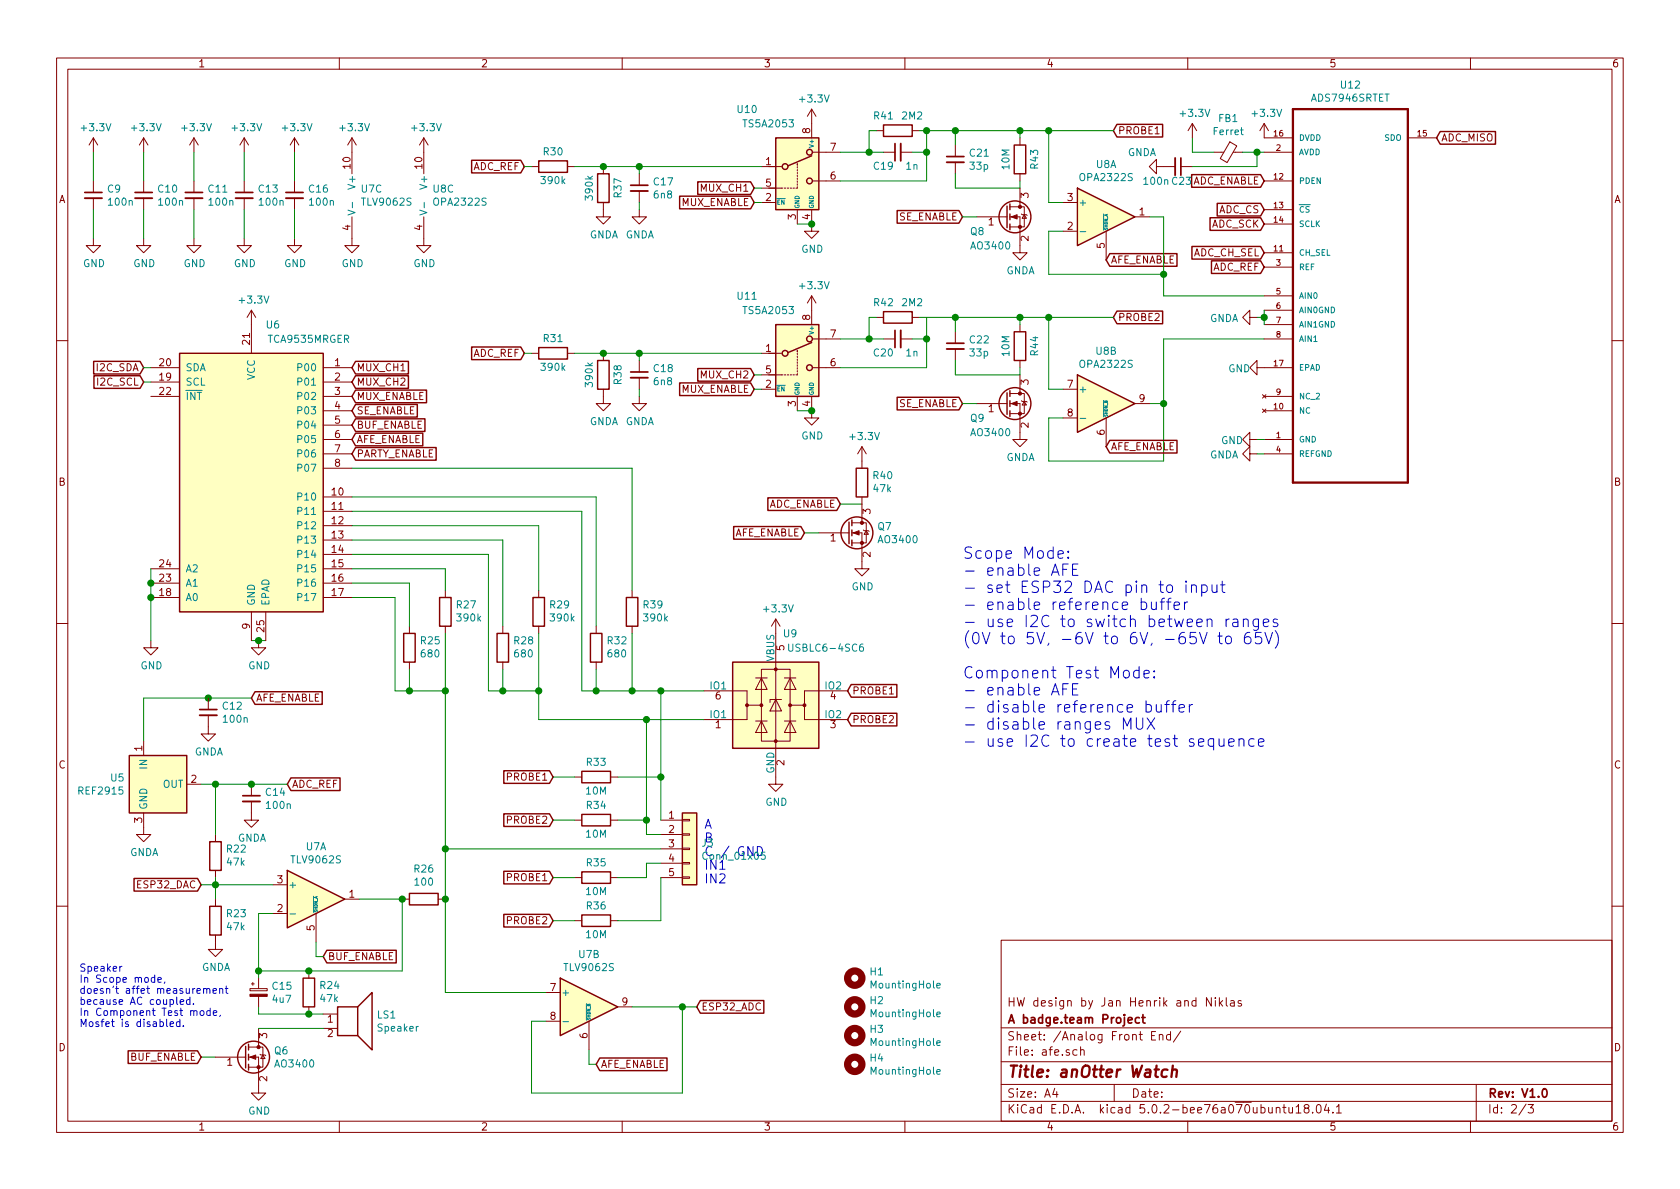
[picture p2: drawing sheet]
EESchema Schematic File Version 4
LIBS:anotterwatch-cache
EELAYER 26 0
EELAYER END
$Descr A4 11693 8268
encoding utf-8
Sheet 2 3
Title "anOtter Watch"
Date ""
Rev "V1.0"
Comp "A badge.team Project"
Comment1 "HW design by Jan Henrik and Niklas"
Comment2 ""
Comment3 ""
Comment4 ""
$EndDescr
$Comp
L ADS7946SRTET:ADS7946SRTET U12
U 1 1
P 9400 1950
F 0 "U12" H 9400 3320 50  0000 C CNN
F 1 "ADS7946SRTET" H 9400 3229 50  0000 C CNN
F 2 "Package_DFN_QFN:QFN-16-1EP_3x3mm_P0.5mm_EP1.8x1.8mm" H 9400 1950 50  0001 L BNN
F 3 "http://www.ti.com/lit/ds/symlink/ads7946.pdf" H 9400 1950 50  0001 L BNN
F 4 "WFQFN-16 Texas Instruments" H 9400 1950 50  0001 L BNN "Field4"
F 5 "Unavailable" H 9400 1950 50  0001 L BNN "Field5"
F 6 "14-Bit, 2MSPS, Dual-Channel, Unipolar, Pseudo-Differential, u-Power SAR ADC 16-WQFN -40 to 125" H 9400 1950 50  0001 L BNN "Field6"
F 7 "None" H 9400 1950 50  0001 L BNN "Field7"
F 8 "Texas Instruments" H 9400 1950 50  0001 L BNN "Field8"
	1    9400 1950
	1    0    0    -1  
$EndComp
$Comp
L Reference_Voltage:MAX6101 U5
U 1 1
P 1100 5450
F 0 "U5" H 870 5496 50  0000 R CNN
F 1 "REF2915" H 870 5405 50  0000 R CNN
F 2 "Package_TO_SOT_SMD:SOT-23" H 1200 5150 50  0001 C CIN
F 3 "http://datasheets.maximintegrated.com/en/ds/MAX6100-MAX6107.pdf" H 1200 5100 50  0001 C CIN
	1    1100 5450
	1    0    0    -1  
$EndComp
$Comp
L Device:R R26
U 1 1
P 2950 6250
F 0 "R26" V 3157 6250 50  0000 C CNN
F 1 "100" V 3066 6250 50  0000 C CNN
F 2 "Resistor_SMD:R_0603_1608Metric" V 2880 6250 50  0001 C CNN
F 3 "~" H 2950 6250 50  0001 C CNN
	1    2950 6250
	0    1    -1   0   
$EndComp
Text GLabel 4850 7000 2    50   Input ~ 0
ESP32_ADC
$Comp
L Device:R R23
U 1 1
P 1500 6400
F 0 "R23" H 1430 6354 50  0000 R CNN
F 1 "47k" H 1430 6445 50  0000 R CNN
F 2 "Resistor_SMD:R_0603_1608Metric" V 1430 6400 50  0001 C CNN
F 3 "~" H 1500 6400 50  0001 C CNN
	1    1500 6400
	-1   0    0    1   
$EndComp
$Comp
L Device:R R22
U 1 1
P 1500 5950
F 0 "R22" H 1430 5904 50  0000 R CNN
F 1 "47k" H 1430 5995 50  0000 R CNN
F 2 "Resistor_SMD:R_0603_1608Metric" V 1430 5950 50  0001 C CNN
F 3 "~" H 1500 5950 50  0001 C CNN
	1    1500 5950
	-1   0    0    1   
$EndComp
Wire Wire Line
	1500 6100 1500 6150
Wire Wire Line
	1900 6150 1500 6150
Connection ~ 1500 6150
Wire Wire Line
	1500 6150 1500 6250
$Comp
L power:GND #PWR065
U 1 1
P 1800 4450
F 0 "#PWR065" H 1800 4200 50  0001 C CNN
F 1 "GND" H 1805 4277 50  0000 C CNN
F 2 "" H 1800 4450 50  0001 C CNN
F 3 "" H 1800 4450 50  0001 C CNN
	1    1800 4450
	1    0    0    -1  
$EndComp
Wire Wire Line
	1750 4450 1800 4450
Connection ~ 1800 4450
Wire Wire Line
	1800 4450 1850 4450
$Comp
L power:+3.3V #PWR063
U 1 1
P 1750 2250
F 0 "#PWR063" H 1750 2100 50  0001 C CNN
F 1 "+3.3V" H 1765 2423 50  0000 C CNN
F 2 "" H 1750 2250 50  0001 C CNN
F 3 "" H 1750 2250 50  0001 C CNN
	1    1750 2250
	1    0    0    -1  
$EndComp
Wire Wire Line
	2500 6250 2800 6250
Wire Wire Line
	1900 6350 1800 6350
Wire Wire Line
	1500 5450 1500 5800
$Comp
L Device:R R25
U 1 1
P 2850 4500
F 0 "R25" H 2780 4454 50  0000 R CNN
F 1 "680" H 2780 4545 50  0000 R CNN
F 2 "Resistor_SMD:R_0603_1608Metric" V 2780 4500 50  0001 C CNN
F 3 "~" H 2850 4500 50  0001 C CNN
	1    2850 4500
	-1   0    0    1   
$EndComp
$Comp
L Device:R R27
U 1 1
P 3100 4250
F 0 "R27" H 3030 4204 50  0000 R CNN
F 1 "390k" H 3030 4295 50  0000 R CNN
F 2 "Resistor_SMD:R_0603_1608Metric" V 3030 4250 50  0001 C CNN
F 3 "~" H 3100 4250 50  0001 C CNN
	1    3100 4250
	-1   0    0    1   
$EndComp
Wire Wire Line
	2450 4150 2750 4150
Wire Wire Line
	2850 4050 2450 4050
Wire Wire Line
	2450 3950 3100 3950
$Comp
L Device:R R28
U 1 1
P 3500 4500
F 0 "R28" H 3430 4454 50  0000 R CNN
F 1 "680" H 3430 4545 50  0000 R CNN
F 2 "Resistor_SMD:R_0603_1608Metric" V 3430 4500 50  0001 C CNN
F 3 "~" H 3500 4500 50  0001 C CNN
	1    3500 4500
	-1   0    0    1   
$EndComp
$Comp
L Device:R R29
U 1 1
P 3750 4250
F 0 "R29" H 3680 4204 50  0000 R CNN
F 1 "390k" H 3680 4295 50  0000 R CNN
F 2 "Resistor_SMD:R_0603_1608Metric" V 3680 4250 50  0001 C CNN
F 3 "~" H 3750 4250 50  0001 C CNN
	1    3750 4250
	-1   0    0    1   
$EndComp
$Comp
L Device:R R32
U 1 1
P 4150 4500
F 0 "R32" H 4080 4454 50  0000 R CNN
F 1 "680" H 4080 4545 50  0000 R CNN
F 2 "Resistor_SMD:R_0603_1608Metric" V 4080 4500 50  0001 C CNN
F 3 "~" H 4150 4500 50  0001 C CNN
	1    4150 4500
	-1   0    0    1   
$EndComp
$Comp
L Device:R R39
U 1 1
P 4400 4250
F 0 "R39" H 4330 4204 50  0000 R CNN
F 1 "390k" H 4330 4295 50  0000 R CNN
F 2 "Resistor_SMD:R_0603_1608Metric" V 4330 4250 50  0001 C CNN
F 3 "~" H 4400 4250 50  0001 C CNN
	1    4400 4250
	-1   0    0    1   
$EndComp
Wire Wire Line
	4050 3550 2450 3550
Wire Wire Line
	3800 7100 3700 7100
Wire Wire Line
	3700 7100 3700 7600
Wire Wire Line
	3700 7600 4750 7600
Wire Wire Line
	4750 7600 4750 7000
Wire Wire Line
	4750 7000 4400 7000
Wire Wire Line
	4850 7000 4750 7000
Connection ~ 4750 7000
Text GLabel 2000 5450 2    50   Input ~ 0
ADC_REF
Wire Wire Line
	2850 4050 2850 4350
Wire Wire Line
	3100 4100 3100 3950
Wire Wire Line
	2450 3650 3750 3650
Wire Wire Line
	2450 3750 3500 3750
Wire Wire Line
	3400 3850 2450 3850
Wire Wire Line
	3500 3750 3500 4350
Wire Wire Line
	3750 3650 3750 4100
Wire Wire Line
	4150 3450 4150 4350
$Comp
L Interface_Expansion:TCA9535MRGER U6
U 1 1
P 1750 3350
F 0 "U6" H 1900 4450 50  0000 C CNN
F 1 "TCA9535MRGER" H 2150 4350 50  0000 C CNN
F 2 "Package_DFN_QFN:QFN-24-1EP_4x4mm_P0.5mm_EP2.6x2.6mm" H 2950 2350 50  0001 C CNN
F 3 "http://www.ti.com/lit/ds/symlink/tca9535.pdf" H 1250 4250 50  0001 C CNN
	1    1750 3350
	1    0    0    -1  
$EndComp
$Comp
L power:GND #PWR056
U 1 1
P 1050 4450
F 0 "#PWR056" H 1050 4200 50  0001 C CNN
F 1 "GND" H 1055 4277 50  0000 C CNN
F 2 "" H 1050 4450 50  0001 C CNN
F 3 "" H 1050 4450 50  0001 C CNN
	1    1050 4450
	1    0    0    -1  
$EndComp
Wire Wire Line
	1050 4450 1050 4150
Connection ~ 1050 4050
Wire Wire Line
	1050 4050 1050 3950
Connection ~ 1050 4150
Wire Wire Line
	1050 4150 1050 4050
Wire Wire Line
	4400 4400 4400 4800
Wire Wire Line
	3750 4400 3750 4800
Wire Wire Line
	3100 4400 3100 4800
Wire Wire Line
	4150 4650 4150 4800
Wire Wire Line
	4150 4800 4400 4800
Wire Wire Line
	3500 4650 3500 4800
Wire Wire Line
	3500 4800 3750 4800
Wire Wire Line
	2850 4650 2850 4800
Wire Wire Line
	2850 4800 3100 4800
Connection ~ 3100 4800
Wire Wire Line
	2750 4150 2750 4800
Wire Wire Line
	2750 4800 2850 4800
Connection ~ 2850 4800
Wire Wire Line
	3400 3850 3400 4800
Wire Wire Line
	3400 4800 3500 4800
Connection ~ 3500 4800
Wire Wire Line
	4050 3550 4050 4800
Wire Wire Line
	4050 4800 4150 4800
Connection ~ 4150 4800
Text Notes 4900 6150 0    63   ~ 0
A\nB\nC / GND\nIN1\nIN2\n
Text GLabel 3850 6100 0    50   Input ~ 0
PROBE1
Text GLabel 3850 6400 0    50   Input ~ 0
PROBE2
Text GLabel 7750 900  2    50   Input ~ 0
PROBE1
Text GLabel 1000 2550 0    50   Input ~ 0
I2C_SDA
Text GLabel 1000 2650 0    50   Input ~ 0
I2C_SCL
Wire Wire Line
	1000 2650 1050 2650
Wire Wire Line
	1050 2550 1000 2550
$Comp
L power:GND #PWR080
U 1 1
P 5650 1550
F 0 "#PWR080" H 5650 1300 50  0001 C CNN
F 1 "GND" H 5655 1377 50  0000 C CNN
F 2 "" H 5650 1550 50  0001 C CNN
F 3 "" H 5650 1550 50  0001 C CNN
	1    5650 1550
	1    0    0    -1  
$EndComp
$Comp
L Device:R R41
U 1 1
P 6250 900
F 0 "R41" V 6350 800 50  0000 C CNN
F 1 "2M2" V 6350 1000 50  0000 C CNN
F 2 "Resistor_SMD:R_0603_1608Metric" V 6180 900 50  0001 C CNN
F 3 "~" H 6250 900 50  0001 C CNN
	1    6250 900 
	0    1    -1   0   
$EndComp
$Comp
L Device:C_Small C21
U 1 1
P 6650 1100
F 0 "C21" H 6742 1146 50  0000 L CNN
F 1 "33p" H 6742 1055 50  0000 L CNN
F 2 "Capacitor_SMD:C_0603_1608Metric" H 6650 1100 50  0001 C CNN
F 3 "~" H 6650 1100 50  0001 C CNN
	1    6650 1100
	1    0    0    -1  
$EndComp
$Comp
L Device:R R43
U 1 1
P 7100 1100
F 0 "R43" V 7200 1100 50  0000 C CNN
F 1 "10M" V 7000 1100 50  0000 C CNN
F 2 "Resistor_SMD:R_0603_1608Metric" V 7030 1100 50  0001 C CNN
F 3 "~" H 7100 1100 50  0001 C CNN
	1    7100 1100
	1    0    0    1   
$EndComp
Text GLabel 7750 2200 2    50   Input ~ 0
PROBE2
Wire Wire Line
	7400 1600 7300 1600
Wire Wire Line
	7300 1600 7300 1900
Wire Wire Line
	7300 1900 8100 1900
Wire Wire Line
	8100 1500 8000 1500
Wire Wire Line
	7300 900  7300 1400
Wire Wire Line
	7400 1400 7300 1400
Wire Wire Line
	7400 2900 7300 2900
Wire Wire Line
	7300 2900 7300 3200
Wire Wire Line
	8100 3200 8100 2800
Wire Wire Line
	8100 2800 8000 2800
Wire Wire Line
	7400 2700 7300 2700
Connection ~ 7300 900 
Wire Wire Line
	1500 5450 1400 5450
Connection ~ 1500 5450
Wire Wire Line
	8800 2200 8750 2200
Connection ~ 8100 2800
Text GLabel 8800 1850 0    50   Input ~ 0
ADC_REF
Text GLabel 2450 2950 2    50   Input ~ 0
BUF_ENABLE
Text GLabel 2250 6650 2    50   Input ~ 0
BUF_ENABLE
Wire Wire Line
	2200 6550 2200 6650
Wire Wire Line
	2200 6650 2250 6650
$Comp
L Device:C_Small C14
U 1 1
P 1750 5550
F 0 "C14" H 1842 5596 50  0000 L CNN
F 1 "100n" H 1842 5505 50  0000 L CNN
F 2 "Capacitor_SMD:C_0603_1608Metric" H 1750 5550 50  0001 C CNN
F 3 "~" H 1750 5550 50  0001 C CNN
	1    1750 5550
	1    0    0    -1  
$EndComp
Wire Wire Line
	1500 5450 1750 5450
Wire Wire Line
	2000 5450 1750 5450
Connection ~ 1750 5450
Text Notes 6700 5200 0    79   ~ 0
Scope Mode:\n- enable AFE\n- set ESP32 DAC pin to input\n- enable reference buffer\n- use I2C to switch between ranges\n(0V to 5V, -6V to 6V, -65V to 65V)\n\nComponent Test Mode:\n- enable AFE\n- disable reference buffer\n- disable ranges MUX\n- use I2C to create test sequence
$Comp
L power:GNDA #PWR089
U 1 1
P 8750 2200
F 0 "#PWR089" H 8750 1950 50  0001 C CNN
F 1 "GNDA" V 8755 2073 50  0000 R CNN
F 2 "" H 8750 2200 50  0001 C CNN
F 3 "" H 8750 2200 50  0001 C CNN
	1    8750 2200
	0    1    1    0   
$EndComp
Wire Wire Line
	8800 2150 8800 2200
Connection ~ 8800 2200
Wire Wire Line
	8800 2200 8800 2250
$Comp
L power:GNDA #PWR055
U 1 1
P 1000 5750
F 0 "#PWR055" H 1000 5500 50  0001 C CNN
F 1 "GNDA" H 1005 5577 50  0000 C CNN
F 2 "" H 1000 5750 50  0001 C CNN
F 3 "" H 1000 5750 50  0001 C CNN
	1    1000 5750
	1    0    0    -1  
$EndComp
$Comp
L power:GNDA #PWR064
U 1 1
P 1750 5650
F 0 "#PWR064" H 1750 5400 50  0001 C CNN
F 1 "GNDA" H 1755 5477 50  0000 C CNN
F 2 "" H 1750 5650 50  0001 C CNN
F 3 "" H 1750 5650 50  0001 C CNN
	1    1750 5650
	1    0    0    -1  
$EndComp
$Comp
L power:GNDA #PWR060
U 1 1
P 1500 6550
F 0 "#PWR060" H 1500 6300 50  0001 C CNN
F 1 "GNDA" H 1505 6377 50  0000 C CNN
F 2 "" H 1500 6550 50  0001 C CNN
F 3 "" H 1500 6550 50  0001 C CNN
	1    1500 6550
	1    0    0    -1  
$EndComp
Wire Wire Line
	7300 3200 8100 3200
Wire Wire Line
	8800 2050 8100 2050
Wire Wire Line
	8100 2050 8100 1900
Connection ~ 8100 1900
Wire Wire Line
	8800 2350 8100 2350
Wire Wire Line
	8100 2350 8100 2800
$Comp
L TS5A2053:TS5A2053 U10
U 1 1
P 5550 1200
F 0 "U10" H 5200 1650 50  0000 C CNN
F 1 "TS5A2053" H 5350 1550 50  0000 C CNN
F 2 "Package_SO:VSSOP-8_2.4x2.1mm_P0.5mm" H 5500 1050 50  0001 C CNN
F 3 " http://www.ti.com/lit/ds/symlink/ts5a3166.pdf" H 5550 1300 50  0001 C CNN
	1    5550 1200
	1    0    0    -1  
$EndComp
$Comp
L Device:C_Small C19
U 1 1
P 6250 1050
F 0 "C19" V 6150 1150 50  0000 C CNN
F 1 "1n" V 6150 950 50  0000 C CNN
F 2 "Capacitor_SMD:C_0603_1608Metric" H 6250 1050 50  0001 C CNN
F 3 "~" H 6250 1050 50  0001 C CNN
	1    6250 1050
	0    -1   -1   0   
$EndComp
Wire Wire Line
	6400 900  6450 900 
Wire Wire Line
	6350 1050 6450 1050
Wire Wire Line
	6450 1050 6450 900 
Wire Wire Line
	6150 1050 6050 1050
Wire Wire Line
	6050 1050 6050 900 
Wire Wire Line
	6050 900  6100 900 
Wire Wire Line
	5650 1550 5550 1550
Connection ~ 5650 1550
Connection ~ 6450 900 
$Comp
L power:GND #PWR082
U 1 1
P 5650 2850
F 0 "#PWR082" H 5650 2600 50  0001 C CNN
F 1 "GND" H 5655 2677 50  0000 C CNN
F 2 "" H 5650 2850 50  0001 C CNN
F 3 "" H 5650 2850 50  0001 C CNN
	1    5650 2850
	1    0    0    -1  
$EndComp
$Comp
L Device:R R42
U 1 1
P 6250 2200
F 0 "R42" V 6350 2100 50  0000 C CNN
F 1 "2M2" V 6350 2300 50  0000 C CNN
F 2 "Resistor_SMD:R_0603_1608Metric" V 6180 2200 50  0001 C CNN
F 3 "~" H 6250 2200 50  0001 C CNN
	1    6250 2200
	0    1    -1   0   
$EndComp
$Comp
L TS5A2053:TS5A2053 U11
U 1 1
P 5550 2500
F 0 "U11" H 5200 2950 50  0000 C CNN
F 1 "TS5A2053" H 5350 2850 50  0000 C CNN
F 2 "Package_SO:VSSOP-8_2.4x2.1mm_P0.5mm" H 5500 2350 50  0001 C CNN
F 3 " http://www.ti.com/lit/ds/symlink/ts5a3166.pdf" H 5550 2600 50  0001 C CNN
	1    5550 2500
	1    0    0    -1  
$EndComp
$Comp
L Device:C_Small C20
U 1 1
P 6250 2350
F 0 "C20" V 6150 2450 50  0000 C CNN
F 1 "1n" V 6150 2250 50  0000 C CNN
F 2 "Capacitor_SMD:C_0603_1608Metric" H 6250 2350 50  0001 C CNN
F 3 "~" H 6250 2350 50  0001 C CNN
	1    6250 2350
	0    -1   -1   0   
$EndComp
Wire Wire Line
	6400 2200 6450 2200
Wire Wire Line
	6350 2350 6450 2350
Wire Wire Line
	6450 2350 6450 2200
Wire Wire Line
	6150 2350 6050 2350
Wire Wire Line
	6050 2350 6050 2200
Wire Wire Line
	6050 2200 6100 2200
Wire Wire Line
	5650 2850 5550 2850
Connection ~ 5650 2850
Wire Wire Line
	4400 3250 4400 4100
Wire Wire Line
	2450 3250 4400 3250
Text GLabel 2450 2750 2    50   Input ~ 0
MUX_ENABLE
Text GLabel 5250 2700 0    50   Input ~ 0
MUX_ENABLE
Text GLabel 5250 1400 0    50   Input ~ 0
MUX_ENABLE
$Comp
L power:GNDA #PWR091
U 1 1
P 8750 3150
F 0 "#PWR091" H 8750 2900 50  0001 C CNN
F 1 "GNDA" V 8755 3023 50  0000 R CNN
F 2 "" H 8750 3150 50  0001 C CNN
F 3 "" H 8750 3150 50  0001 C CNN
	1    8750 3150
	0    1    1    0   
$EndComp
Wire Wire Line
	8750 3150 8800 3150
$Comp
L power:GND #PWR090
U 1 1
P 8750 3050
F 0 "#PWR090" H 8750 2800 50  0001 C CNN
F 1 "GND" V 8755 2877 50  0000 C CNN
F 2 "" H 8750 3050 50  0001 C CNN
F 3 "" H 8750 3050 50  0001 C CNN
	1    8750 3050
	0    1    1    0   
$EndComp
Wire Wire Line
	8800 3050 8750 3050
Wire Wire Line
	5300 2700 5250 2700
Wire Wire Line
	5250 1400 5300 1400
Text GLabel 2450 2550 2    50   Input ~ 0
MUX_CH1
Text GLabel 2450 2650 2    50   Input ~ 0
MUX_CH2
Text GLabel 5250 1300 0    50   Input ~ 0
MUX_CH1
Text GLabel 5250 2600 0    50   Input ~ 0
MUX_CH2
Wire Wire Line
	5250 2600 5300 2600
Wire Wire Line
	5300 1300 5250 1300
$Comp
L Device:R R37
U 1 1
P 4200 1300
F 0 "R37" V 4300 1300 50  0000 C CNN
F 1 "390k" V 4100 1300 50  0000 C CNN
F 2 "Resistor_SMD:R_0603_1608Metric" V 4130 1300 50  0001 C CNN
F 3 "~" H 4200 1300 50  0001 C CNN
	1    4200 1300
	1    0    0    1   
$EndComp
$Comp
L power:GNDA #PWR073
U 1 1
P 4200 1450
F 0 "#PWR073" H 4200 1200 50  0001 C CNN
F 1 "GNDA" H 4205 1277 50  0000 C CNN
F 2 "" H 4200 1450 50  0001 C CNN
F 3 "" H 4200 1450 50  0001 C CNN
	1    4200 1450
	1    0    0    -1  
$EndComp
$Comp
L Device:C_Small C17
U 1 1
P 4450 1300
F 0 "C17" H 4542 1346 50  0000 L CNN
F 1 "6n8" H 4542 1255 50  0000 L CNN
F 2 "Capacitor_SMD:C_0603_1608Metric" H 4450 1300 50  0001 C CNN
F 3 "~" H 4450 1300 50  0001 C CNN
	1    4450 1300
	1    0    0    -1  
$EndComp
$Comp
L power:GNDA #PWR075
U 1 1
P 4450 1450
F 0 "#PWR075" H 4450 1200 50  0001 C CNN
F 1 "GNDA" H 4455 1277 50  0000 C CNN
F 2 "" H 4450 1450 50  0001 C CNN
F 3 "" H 4450 1450 50  0001 C CNN
	1    4450 1450
	1    0    0    -1  
$EndComp
Wire Wire Line
	4450 1450 4450 1400
Wire Wire Line
	4200 1150 4450 1150
Wire Wire Line
	4450 1200 4450 1150
Connection ~ 4450 1150
Wire Wire Line
	4450 1150 5300 1150
$Comp
L Device:R R30
U 1 1
P 3850 1150
F 0 "R30" V 3950 1150 50  0000 C CNN
F 1 "390k" V 3750 1150 50  0000 C CNN
F 2 "Resistor_SMD:R_0603_1608Metric" V 3780 1150 50  0001 C CNN
F 3 "~" H 3850 1150 50  0001 C CNN
	1    3850 1150
	0    1    -1   0   
$EndComp
Wire Wire Line
	4000 1150 4200 1150
Connection ~ 4200 1150
Text GLabel 3650 1150 0    50   Input ~ 0
ADC_REF
Wire Wire Line
	3700 1150 3650 1150
Wire Wire Line
	2450 3450 4150 3450
$Comp
L Device:R R38
U 1 1
P 4200 2600
F 0 "R38" V 4300 2600 50  0000 C CNN
F 1 "390k" V 4100 2600 50  0000 C CNN
F 2 "Resistor_SMD:R_0603_1608Metric" V 4130 2600 50  0001 C CNN
F 3 "~" H 4200 2600 50  0001 C CNN
	1    4200 2600
	1    0    0    1   
$EndComp
$Comp
L power:GNDA #PWR074
U 1 1
P 4200 2750
F 0 "#PWR074" H 4200 2500 50  0001 C CNN
F 1 "GNDA" H 4205 2577 50  0000 C CNN
F 2 "" H 4200 2750 50  0001 C CNN
F 3 "" H 4200 2750 50  0001 C CNN
	1    4200 2750
	1    0    0    -1  
$EndComp
$Comp
L Device:C_Small C18
U 1 1
P 4450 2600
F 0 "C18" H 4542 2646 50  0000 L CNN
F 1 "6n8" H 4542 2555 50  0000 L CNN
F 2 "Capacitor_SMD:C_0603_1608Metric" H 4450 2600 50  0001 C CNN
F 3 "~" H 4450 2600 50  0001 C CNN
	1    4450 2600
	1    0    0    -1  
$EndComp
$Comp
L power:GNDA #PWR076
U 1 1
P 4450 2750
F 0 "#PWR076" H 4450 2500 50  0001 C CNN
F 1 "GNDA" H 4455 2577 50  0000 C CNN
F 2 "" H 4450 2750 50  0001 C CNN
F 3 "" H 4450 2750 50  0001 C CNN
	1    4450 2750
	1    0    0    -1  
$EndComp
Wire Wire Line
	4450 2750 4450 2700
Wire Wire Line
	4200 2450 4450 2450
Wire Wire Line
	4450 2500 4450 2450
Connection ~ 4450 2450
Wire Wire Line
	4450 2450 5300 2450
$Comp
L Device:R R31
U 1 1
P 3850 2450
F 0 "R31" V 3950 2450 50  0000 C CNN
F 1 "390k" V 3750 2450 50  0000 C CNN
F 2 "Resistor_SMD:R_0603_1608Metric" V 3780 2450 50  0001 C CNN
F 3 "~" H 3850 2450 50  0001 C CNN
	1    3850 2450
	0    1    -1   0   
$EndComp
Wire Wire Line
	4000 2450 4200 2450
Connection ~ 4200 2450
Text GLabel 3650 2450 0    50   Input ~ 0
ADC_REF
Wire Wire Line
	3700 2450 3650 2450
Wire Wire Line
	5850 1050 6050 1050
Connection ~ 6050 1050
Wire Wire Line
	5850 1250 6450 1250
Wire Wire Line
	6450 1250 6450 1050
Connection ~ 6450 1050
Wire Wire Line
	5850 2350 6050 2350
Connection ~ 6050 2350
Wire Wire Line
	5850 2550 6450 2550
Wire Wire Line
	6450 2550 6450 2350
Connection ~ 6450 2350
Wire Wire Line
	6450 900  6650 900 
Wire Wire Line
	6650 1000 6650 900 
Connection ~ 6650 900 
Wire Wire Line
	6650 900  7100 900 
Wire Wire Line
	7100 950  7100 900 
Connection ~ 7100 900 
Wire Wire Line
	7100 900  7300 900 
Wire Wire Line
	7100 1300 7100 1250
$Comp
L power:GNDA #PWR085
U 1 1
P 7100 1700
F 0 "#PWR085" H 7100 1450 50  0001 C CNN
F 1 "GNDA" H 7105 1527 50  0000 C CNN
F 2 "" H 7100 1700 50  0001 C CNN
F 3 "" H 7100 1700 50  0001 C CNN
	1    7100 1700
	1    0    0    -1  
$EndComp
Text GLabel 6700 1500 0    50   Input ~ 0
SE_ENABLE
Wire Wire Line
	6700 1500 6800 1500
$Comp
L Device:C_Small C22
U 1 1
P 6650 2400
F 0 "C22" H 6742 2446 50  0000 L CNN
F 1 "33p" H 6742 2355 50  0000 L CNN
F 2 "Capacitor_SMD:C_0603_1608Metric" H 6650 2400 50  0001 C CNN
F 3 "~" H 6650 2400 50  0001 C CNN
	1    6650 2400
	1    0    0    -1  
$EndComp
$Comp
L Device:R R44
U 1 1
P 7100 2400
F 0 "R44" V 7200 2400 50  0000 C CNN
F 1 "10M" V 7000 2400 50  0000 C CNN
F 2 "Resistor_SMD:R_0603_1608Metric" V 7030 2400 50  0001 C CNN
F 3 "~" H 7100 2400 50  0001 C CNN
	1    7100 2400
	1    0    0    1   
$EndComp
Wire Wire Line
	6450 2200 6650 2200
Wire Wire Line
	6650 2300 6650 2200
Connection ~ 6650 2200
Wire Wire Line
	6650 2200 7100 2200
Wire Wire Line
	7100 2250 7100 2200
Connection ~ 7100 2200
Wire Wire Line
	7100 2200 7300 2200
Wire Wire Line
	7100 2600 7100 2550
$Comp
L power:GNDA #PWR086
U 1 1
P 7100 3000
F 0 "#PWR086" H 7100 2750 50  0001 C CNN
F 1 "GNDA" H 7105 2827 50  0000 C CNN
F 2 "" H 7100 3000 50  0001 C CNN
F 3 "" H 7100 3000 50  0001 C CNN
	1    7100 3000
	1    0    0    -1  
$EndComp
Text GLabel 6700 2800 0    50   Input ~ 0
SE_ENABLE
Wire Wire Line
	6700 2800 6800 2800
Text GLabel 2450 2850 2    50   Input ~ 0
SE_ENABLE
Wire Wire Line
	7300 2200 7300 2700
Connection ~ 7300 2200
$Comp
L power:+3.3V #PWR079
U 1 1
P 5650 850
F 0 "#PWR079" H 5650 700 50  0001 C CNN
F 1 "+3.3V" H 5665 1023 50  0000 C CNN
F 2 "" H 5650 850 50  0001 C CNN
F 3 "" H 5650 850 50  0001 C CNN
	1    5650 850 
	1    0    0    -1  
$EndComp
$Comp
L power:+3.3V #PWR081
U 1 1
P 5650 2150
F 0 "#PWR081" H 5650 2000 50  0001 C CNN
F 1 "+3.3V" H 5665 2323 50  0000 C CNN
F 2 "" H 5650 2150 50  0001 C CNN
F 3 "" H 5650 2150 50  0001 C CNN
	1    5650 2150
	1    0    0    -1  
$EndComp
Text GLabel 2450 3050 2    50   Input ~ 0
AFE_ENABLE
Wire Wire Line
	1000 5150 1000 4850
Text GLabel 1750 4850 2    50   Input ~ 0
AFE_ENABLE
Text GLabel 4150 7400 2    50   Input ~ 0
AFE_ENABLE
Wire Wire Line
	4150 7400 4100 7400
Wire Wire Line
	4100 7400 4100 7300
$Comp
L power:+3.3V #PWR071
U 1 1
P 2950 1050
F 0 "#PWR071" H 2950 900 50  0001 C CNN
F 1 "+3.3V" H 2965 1223 50  0000 C CNN
F 2 "" H 2950 1050 50  0001 C CNN
F 3 "" H 2950 1050 50  0001 C CNN
	1    2950 1050
	1    0    0    -1  
$EndComp
$Comp
L power:GND #PWR072
U 1 1
P 2950 1650
F 0 "#PWR072" H 2950 1400 50  0001 C CNN
F 1 "GND" H 2955 1477 50  0000 C CNN
F 2 "" H 2950 1650 50  0001 C CNN
F 3 "" H 2950 1650 50  0001 C CNN
	1    2950 1650
	1    0    0    -1  
$EndComp
$Comp
L power:GND #PWR070
U 1 1
P 2450 1650
F 0 "#PWR070" H 2450 1400 50  0001 C CNN
F 1 "GND" H 2455 1477 50  0000 C CNN
F 2 "" H 2450 1650 50  0001 C CNN
F 3 "" H 2450 1650 50  0001 C CNN
	1    2450 1650
	1    0    0    -1  
$EndComp
$Comp
L power:+3.3V #PWR069
U 1 1
P 2450 1050
F 0 "#PWR069" H 2450 900 50  0001 C CNN
F 1 "+3.3V" H 2465 1223 50  0000 C CNN
F 2 "" H 2450 1050 50  0001 C CNN
F 3 "" H 2450 1050 50  0001 C CNN
	1    2450 1050
	1    0    0    -1  
$EndComp
Text GLabel 7700 3100 2    50   Input ~ 0
AFE_ENABLE
Text GLabel 7700 1800 2    50   Input ~ 0
AFE_ENABLE
$Comp
L Device:C_Small C16
U 1 1
P 2050 1350
F 0 "C16" H 2142 1396 50  0000 L CNN
F 1 "100n" H 2142 1305 50  0000 L CNN
F 2 "Capacitor_SMD:C_0603_1608Metric" H 2050 1350 50  0001 C CNN
F 3 "~" H 2050 1350 50  0001 C CNN
	1    2050 1350
	1    0    0    -1  
$EndComp
$Comp
L power:GND #PWR068
U 1 1
P 2050 1650
F 0 "#PWR068" H 2050 1400 50  0001 C CNN
F 1 "GND" H 2055 1477 50  0000 C CNN
F 2 "" H 2050 1650 50  0001 C CNN
F 3 "" H 2050 1650 50  0001 C CNN
	1    2050 1650
	1    0    0    -1  
$EndComp
$Comp
L power:+3.3V #PWR067
U 1 1
P 2050 1050
F 0 "#PWR067" H 2050 900 50  0001 C CNN
F 1 "+3.3V" H 2065 1223 50  0000 C CNN
F 2 "" H 2050 1050 50  0001 C CNN
F 3 "" H 2050 1050 50  0001 C CNN
	1    2050 1050
	1    0    0    -1  
$EndComp
Wire Wire Line
	2050 1050 2050 1250
Wire Wire Line
	2050 1450 2050 1650
$Comp
L Device:C_Small C13
U 1 1
P 1700 1350
F 0 "C13" H 1792 1396 50  0000 L CNN
F 1 "100n" H 1792 1305 50  0000 L CNN
F 2 "Capacitor_SMD:C_0603_1608Metric" H 1700 1350 50  0001 C CNN
F 3 "~" H 1700 1350 50  0001 C CNN
	1    1700 1350
	1    0    0    -1  
$EndComp
$Comp
L power:GND #PWR062
U 1 1
P 1700 1650
F 0 "#PWR062" H 1700 1400 50  0001 C CNN
F 1 "GND" H 1705 1477 50  0000 C CNN
F 2 "" H 1700 1650 50  0001 C CNN
F 3 "" H 1700 1650 50  0001 C CNN
	1    1700 1650
	1    0    0    -1  
$EndComp
$Comp
L power:+3.3V #PWR061
U 1 1
P 1700 1050
F 0 "#PWR061" H 1700 900 50  0001 C CNN
F 1 "+3.3V" H 1715 1223 50  0000 C CNN
F 2 "" H 1700 1050 50  0001 C CNN
F 3 "" H 1700 1050 50  0001 C CNN
	1    1700 1050
	1    0    0    -1  
$EndComp
Wire Wire Line
	1700 1050 1700 1250
Wire Wire Line
	1700 1450 1700 1650
$Comp
L Device:C_Small C11
U 1 1
P 1350 1350
F 0 "C11" H 1442 1396 50  0000 L CNN
F 1 "100n" H 1442 1305 50  0000 L CNN
F 2 "Capacitor_SMD:C_0603_1608Metric" H 1350 1350 50  0001 C CNN
F 3 "~" H 1350 1350 50  0001 C CNN
	1    1350 1350
	1    0    0    -1  
$EndComp
$Comp
L power:GND #PWR058
U 1 1
P 1350 1650
F 0 "#PWR058" H 1350 1400 50  0001 C CNN
F 1 "GND" H 1355 1477 50  0000 C CNN
F 2 "" H 1350 1650 50  0001 C CNN
F 3 "" H 1350 1650 50  0001 C CNN
	1    1350 1650
	1    0    0    -1  
$EndComp
$Comp
L power:+3.3V #PWR057
U 1 1
P 1350 1050
F 0 "#PWR057" H 1350 900 50  0001 C CNN
F 1 "+3.3V" H 1365 1223 50  0000 C CNN
F 2 "" H 1350 1050 50  0001 C CNN
F 3 "" H 1350 1050 50  0001 C CNN
	1    1350 1050
	1    0    0    -1  
$EndComp
Wire Wire Line
	1350 1050 1350 1250
Wire Wire Line
	1350 1450 1350 1650
$Comp
L Device:C_Small C10
U 1 1
P 1000 1350
F 0 "C10" H 1092 1396 50  0000 L CNN
F 1 "100n" H 1092 1305 50  0000 L CNN
F 2 "Capacitor_SMD:C_0603_1608Metric" H 1000 1350 50  0001 C CNN
F 3 "~" H 1000 1350 50  0001 C CNN
	1    1000 1350
	1    0    0    -1  
$EndComp
$Comp
L power:GND #PWR054
U 1 1
P 1000 1650
F 0 "#PWR054" H 1000 1400 50  0001 C CNN
F 1 "GND" H 1005 1477 50  0000 C CNN
F 2 "" H 1000 1650 50  0001 C CNN
F 3 "" H 1000 1650 50  0001 C CNN
	1    1000 1650
	1    0    0    -1  
$EndComp
$Comp
L power:+3.3V #PWR053
U 1 1
P 1000 1050
F 0 "#PWR053" H 1000 900 50  0001 C CNN
F 1 "+3.3V" H 1015 1223 50  0000 C CNN
F 2 "" H 1000 1050 50  0001 C CNN
F 3 "" H 1000 1050 50  0001 C CNN
	1    1000 1050
	1    0    0    -1  
$EndComp
Wire Wire Line
	1000 1050 1000 1250
Wire Wire Line
	1000 1450 1000 1650
$Comp
L Device:C_Small C9
U 1 1
P 650 1350
F 0 "C9" H 742 1396 50  0000 L CNN
F 1 "100n" H 742 1305 50  0000 L CNN
F 2 "Capacitor_SMD:C_0603_1608Metric" H 650 1350 50  0001 C CNN
F 3 "~" H 650 1350 50  0001 C CNN
	1    650  1350
	1    0    0    -1  
$EndComp
$Comp
L power:GND #PWR052
U 1 1
P 650 1650
F 0 "#PWR052" H 650 1400 50  0001 C CNN
F 1 "GND" H 655 1477 50  0000 C CNN
F 2 "" H 650 1650 50  0001 C CNN
F 3 "" H 650 1650 50  0001 C CNN
	1    650  1650
	1    0    0    -1  
$EndComp
$Comp
L power:+3.3V #PWR051
U 1 1
P 650 1050
F 0 "#PWR051" H 650 900 50  0001 C CNN
F 1 "+3.3V" H 665 1223 50  0000 C CNN
F 2 "" H 650 1050 50  0001 C CNN
F 3 "" H 650 1050 50  0001 C CNN
	1    650  1050
	1    0    0    -1  
$EndComp
Wire Wire Line
	650  1050 650  1250
Wire Wire Line
	650  1450 650  1650
$Comp
L Amplifier_Operational:LTC6081xDD U8
U 1 1
P 7700 1500
F 0 "U8" H 7700 1867 50  0000 C CNN
F 1 "OPA2322S" H 7700 1776 50  0000 C CNN
F 2 "Package_SON:VSON-10-1EP_3x3mm_P0.5mm_EP1.2x2mm" H 7700 1500 50  0001 C CNN
F 3 "http://cds.linear.com/docs/en/datasheet/60812fd.pdf" H 7700 1500 50  0001 C CNN
	1    7700 1500
	1    0    0    -1  
$EndComp
$Comp
L Amplifier_Operational:LTC6081xDD U8
U 2 1
P 7700 2800
F 0 "U8" H 7700 3167 50  0000 C CNN
F 1 "OPA2322S" H 7700 3076 50  0000 C CNN
F 2 "Package_SON:VSON-10-1EP_3x3mm_P0.5mm_EP1.2x2mm" H 7700 2800 50  0001 C CNN
F 3 "http://cds.linear.com/docs/en/datasheet/60812fd.pdf" H 7700 2800 50  0001 C CNN
	2    7700 2800
	1    0    0    -1  
$EndComp
$Comp
L Amplifier_Operational:LTC6081xDD U8
U 3 1
P 3050 1350
F 0 "U8" H 3008 1396 50  0000 L CNN
F 1 "OPA2322S" H 3008 1305 50  0000 L CNN
F 2 "Package_SON:VSON-10-1EP_3x3mm_P0.5mm_EP1.2x2mm" H 3050 1350 50  0001 C CNN
F 3 "http://cds.linear.com/docs/en/datasheet/60812fd.pdf" H 3050 1350 50  0001 C CNN
	3    3050 1350
	1    0    0    -1  
$EndComp
$Comp
L Amplifier_Operational:LTC6081xDD U7
U 1 1
P 2200 6250
F 0 "U7" H 2200 6617 50  0000 C CNN
F 1 "TLV9062S" H 2200 6526 50  0000 C CNN
F 2 "Package_SON:VSON-10-1EP_3x3mm_P0.5mm_EP1.2x2mm" H 2200 6250 50  0001 C CNN
F 3 "http://cds.linear.com/docs/en/datasheet/60812fd.pdf" H 2200 6250 50  0001 C CNN
	1    2200 6250
	1    0    0    -1  
$EndComp
$Comp
L Amplifier_Operational:LTC6081xDD U7
U 2 1
P 4100 7000
F 0 "U7" H 4100 7367 50  0000 C CNN
F 1 "TLV9062S" H 4100 7276 50  0000 C CNN
F 2 "Package_SON:VSON-10-1EP_3x3mm_P0.5mm_EP1.2x2mm" H 4100 7000 50  0001 C CNN
F 3 "http://cds.linear.com/docs/en/datasheet/60812fd.pdf" H 4100 7000 50  0001 C CNN
	2    4100 7000
	1    0    0    -1  
$EndComp
$Comp
L Amplifier_Operational:LTC6081xDD U7
U 3 1
P 2550 1350
F 0 "U7" H 2508 1396 50  0000 L CNN
F 1 "TLV9062S" H 2508 1305 50  0000 L CNN
F 2 "Package_SON:VSON-10-1EP_3x3mm_P0.5mm_EP1.2x2mm" H 2550 1350 50  0001 C CNN
F 3 "http://cds.linear.com/docs/en/datasheet/60812fd.pdf" H 2550 1350 50  0001 C CNN
	3    2550 1350
	1    0    0    -1  
$EndComp
$Comp
L Connector_Generic:Conn_01x05 J3
U 1 1
P 4800 5900
F 0 "J3" H 4880 5942 50  0000 L CNN
F 1 "Conn_01x05" H 4880 5851 50  0000 L CNN
F 2 "Connector_PinHeader_2.54mm:PinHeader_1x05_P2.54mm_Vertical_SMD_Pin1Left" H 4800 5900 50  0001 C CNN
F 3 "~" H 4800 5900 50  0001 C CNN
	1    4800 5900
	1    0    0    -1  
$EndComp
$Comp
L Mechanical:MountingHole H1
U 1 1
P 5950 6800
F 0 "H1" H 6050 6846 50  0000 L CNN
F 1 "MountingHole" H 6050 6755 50  0000 L CNN
F 2 "MountingHole:MountingHole_2.2mm_M2" H 5950 6800 50  0001 C CNN
F 3 "~" H 5950 6800 50  0001 C CNN
	1    5950 6800
	1    0    0    -1  
$EndComp
$Comp
L Mechanical:MountingHole H2
U 1 1
P 5950 7000
F 0 "H2" H 6050 7046 50  0000 L CNN
F 1 "MountingHole" H 6050 6955 50  0000 L CNN
F 2 "MountingHole:MountingHole_2.2mm_M2" H 5950 7000 50  0001 C CNN
F 3 "~" H 5950 7000 50  0001 C CNN
	1    5950 7000
	1    0    0    -1  
$EndComp
$Comp
L Mechanical:MountingHole H3
U 1 1
P 5950 7200
F 0 "H3" H 6050 7246 50  0000 L CNN
F 1 "MountingHole" H 6050 7155 50  0000 L CNN
F 2 "MountingHole:MountingHole_2.2mm_M2" H 5950 7200 50  0001 C CNN
F 3 "~" H 5950 7200 50  0001 C CNN
	1    5950 7200
	1    0    0    -1  
$EndComp
$Comp
L Mechanical:MountingHole H4
U 1 1
P 5950 7400
F 0 "H4" H 6050 7446 50  0000 L CNN
F 1 "MountingHole" H 6050 7355 50  0000 L CNN
F 2 "MountingHole:MountingHole_2.2mm_M2" H 5950 7400 50  0001 C CNN
F 3 "~" H 5950 7400 50  0001 C CNN
	1    5950 7400
	1    0    0    -1  
$EndComp
Wire Wire Line
	7300 900  7750 900 
Wire Wire Line
	7300 2200 7750 2200
$Comp
L Device:R R35
U 1 1
P 4150 6100
F 0 "R35" V 4250 6100 50  0000 C CNN
F 1 "10M" V 4050 6100 50  0000 C CNN
F 2 "Resistor_SMD:R_0603_1608Metric" V 4080 6100 50  0001 C CNN
F 3 "~" H 4150 6100 50  0001 C CNN
	1    4150 6100
	0    1    -1   0   
$EndComp
$Comp
L Device:R R36
U 1 1
P 4150 6400
F 0 "R36" V 4250 6400 50  0000 C CNN
F 1 "10M" V 4050 6400 50  0000 C CNN
F 2 "Resistor_SMD:R_0603_1608Metric" V 4080 6400 50  0001 C CNN
F 3 "~" H 4150 6400 50  0001 C CNN
	1    4150 6400
	0    1    -1   0   
$EndComp
Wire Wire Line
	3850 6100 4000 6100
Wire Wire Line
	3850 6400 4000 6400
Wire Wire Line
	4300 6400 4600 6400
Wire Wire Line
	4600 6400 4600 6100
Wire Wire Line
	4300 6100 4500 6100
Wire Wire Line
	4500 6100 4500 6000
Wire Wire Line
	4500 6000 4600 6000
Wire Wire Line
	4600 5900 3100 5900
Connection ~ 3100 5900
Wire Wire Line
	3100 5900 3100 6250
Wire Wire Line
	3100 4800 3100 5900
Text GLabel 3850 5400 0    50   Input ~ 0
PROBE1
Text GLabel 3850 5700 0    50   Input ~ 0
PROBE2
$Comp
L Device:R R33
U 1 1
P 4150 5400
F 0 "R33" V 4250 5400 50  0000 C CNN
F 1 "10M" V 4050 5400 50  0000 C CNN
F 2 "Resistor_SMD:R_0603_1608Metric" V 4080 5400 50  0001 C CNN
F 3 "~" H 4150 5400 50  0001 C CNN
	1    4150 5400
	0    1    -1   0   
$EndComp
$Comp
L Device:R R34
U 1 1
P 4150 5700
F 0 "R34" V 4250 5700 50  0000 C CNN
F 1 "10M" V 4050 5700 50  0000 C CNN
F 2 "Resistor_SMD:R_0603_1608Metric" V 4080 5700 50  0001 C CNN
F 3 "~" H 4150 5700 50  0001 C CNN
	1    4150 5700
	0    1    -1   0   
$EndComp
Wire Wire Line
	3850 5400 4000 5400
Wire Wire Line
	3850 5700 4000 5700
Wire Wire Line
	4300 5700 4500 5700
Wire Wire Line
	4500 5700 4500 5800
Wire Wire Line
	4500 5800 4600 5800
Wire Wire Line
	4600 5700 4600 5400
Wire Wire Line
	4600 5400 4300 5400
Wire Wire Line
	4400 4800 4600 4800
Wire Wire Line
	4600 4800 4600 5400
Connection ~ 4400 4800
Connection ~ 4600 5400
Wire Wire Line
	4500 5700 4500 5000
Connection ~ 4500 5700
Connection ~ 3750 4800
Text GLabel 8800 1550 0    50   Input ~ 0
ADC_SCK
$Comp
L power:GND #PWR093
U 1 1
P 8800 2550
F 0 "#PWR093" H 8800 2300 50  0001 C CNN
F 1 "GND" V 8805 2377 50  0000 C CNN
F 2 "" H 8800 2550 50  0001 C CNN
F 3 "" H 8800 2550 50  0001 C CNN
	1    8800 2550
	0    1    1    0   
$EndComp
Text GLabel 10000 950  2    50   Input ~ 0
ADC_MISO
Text GLabel 8800 1250 0    50   Input ~ 0
ADC_ENABLE
Text GLabel 8800 1450 0    50   Input ~ 0
ADC_CS
$Comp
L power:+3.3V #PWR092
U 1 1
P 8800 950
F 0 "#PWR092" H 8800 800 50  0001 C CNN
F 1 "+3.3V" H 8815 1123 50  0000 C CNN
F 2 "" H 8800 950 50  0001 C CNN
F 3 "" H 8800 950 50  0001 C CNN
	1    8800 950 
	1    0    0    -1  
$EndComp
$Comp
L Device:Ferrite_Bead_Small FB1
U 1 1
P 8550 1050
F 0 "FB1" V 8313 1050 50  0000 C CNN
F 1 "Ferret" V 8404 1050 50  0000 C CNN
F 2 "Inductor_SMD:L_0603_1608Metric" V 8480 1050 50  0001 C CNN
F 3 "~" H 8550 1050 50  0001 C CNN
	1    8550 1050
	0    1    1    0   
$EndComp
Wire Wire Line
	8650 1050 8750 1050
$Comp
L power:+3.3V #PWR088
U 1 1
P 8300 950
F 0 "#PWR088" H 8300 800 50  0001 C CNN
F 1 "+3.3V" H 8315 1123 50  0000 C CNN
F 2 "" H 8300 950 50  0001 C CNN
F 3 "" H 8300 950 50  0001 C CNN
	1    8300 950 
	1    0    0    -1  
$EndComp
Wire Wire Line
	8300 950  8300 1050
Wire Wire Line
	8300 1050 8450 1050
$Comp
L power:GNDA #PWR059
U 1 1
P 1450 5050
F 0 "#PWR059" H 1450 4800 50  0001 C CNN
F 1 "GNDA" H 1455 4877 50  0000 C CNN
F 2 "" H 1450 5050 50  0001 C CNN
F 3 "" H 1450 5050 50  0001 C CNN
	1    1450 5050
	1    0    0    -1  
$EndComp
Wire Wire Line
	1750 4850 1450 4850
Wire Wire Line
	1450 4850 1000 4850
Connection ~ 1450 4850
$Comp
L Device:C_Small C12
U 1 1
P 1450 4950
F 0 "C12" H 1542 4996 50  0000 L CNN
F 1 "100n" H 1542 4905 50  0000 L CNN
F 2 "Capacitor_SMD:C_0603_1608Metric" H 1450 4950 50  0001 C CNN
F 3 "~" H 1450 4950 50  0001 C CNN
	1    1450 4950
	1    0    0    -1  
$EndComp
$Comp
L power:GNDA #PWR087
U 1 1
P 8100 1150
F 0 "#PWR087" H 8100 900 50  0001 C CNN
F 1 "GNDA" V 8000 1000 50  0000 C CNN
F 2 "" H 8100 1150 50  0001 C CNN
F 3 "" H 8100 1150 50  0001 C CNN
	1    8100 1150
	0    1    1    0   
$EndComp
$Comp
L Device:C_Small C23
U 1 1
P 8200 1150
F 0 "C23" V 8300 1100 50  0000 L CNN
F 1 "100n" V 8300 900 50  0000 L CNN
F 2 "Capacitor_SMD:C_0603_1608Metric" H 8200 1150 50  0001 C CNN
F 3 "~" H 8200 1150 50  0001 C CNN
	1    8200 1150
	0    1    1    0   
$EndComp
Wire Wire Line
	8100 1500 8100 1900
Wire Wire Line
	8300 1150 8750 1150
Wire Wire Line
	8750 1150 8750 1050
Connection ~ 8750 1050
Wire Wire Line
	8750 1050 8800 1050
Text GLabel 8800 1750 0    50   Input ~ 0
ADC_CH_SEL
$Comp
L Power_Protection:USBLC6-2SC6 U9
U 1 1
P 5400 4900
F 0 "U9" H 5500 5400 50  0000 C CNN
F 1 "USBLC6-4SC6" H 5750 5300 50  0000 C CNN
F 2 "Package_TO_SOT_SMD:SOT-23-6" H 4650 5300 50  0001 C CNN
F 3 "http://www2.st.com/resource/en/datasheet/CD00050750.pdf" H 5600 5250 50  0001 C CNN
	1    5400 4900
	1    0    0    -1  
$EndComp
Wire Wire Line
	4900 4800 4600 4800
Connection ~ 4600 4800
Wire Wire Line
	4900 5000 4500 5000
$Comp
L power:GND #PWR078
U 1 1
P 5400 5400
F 0 "#PWR078" H 5400 5150 50  0001 C CNN
F 1 "GND" H 5405 5227 50  0000 C CNN
F 2 "" H 5400 5400 50  0001 C CNN
F 3 "" H 5400 5400 50  0001 C CNN
	1    5400 5400
	1    0    0    -1  
$EndComp
$Comp
L power:+3.3V #PWR077
U 1 1
P 5400 4400
F 0 "#PWR077" H 5400 4250 50  0001 C CNN
F 1 "+3.3V" H 5415 4573 50  0000 C CNN
F 2 "" H 5400 4400 50  0001 C CNN
F 3 "" H 5400 4400 50  0001 C CNN
	1    5400 4400
	1    0    0    -1  
$EndComp
Text GLabel 5900 4800 2    50   Input ~ 0
PROBE1
Text GLabel 5900 5000 2    50   Input ~ 0
PROBE2
Wire Wire Line
	3750 5000 4500 5000
Wire Wire Line
	3750 4800 3750 5000
Connection ~ 4500 5000
Wire Wire Line
	6650 1200 6650 1300
Wire Wire Line
	6650 1300 7100 1300
Wire Wire Line
	6650 2500 6650 2600
Wire Wire Line
	6650 2600 7100 2600
Text GLabel 1400 6150 0    50   Input ~ 0
ESP32_DAC
Wire Wire Line
	1400 6150 1500 6150
Text GLabel 2450 3150 2    50   Input ~ 0
PARTY_ENABLE
Wire Wire Line
	5600 3700 5700 3700
Text GLabel 5600 3700 0    50   Input ~ 0
AFE_ENABLE
Text GLabel 5850 3500 0    50   Input ~ 0
ADC_ENABLE
Wire Wire Line
	5850 3500 6000 3500
$Comp
L Device:R R40
U 1 1
P 6000 3350
F 0 "R40" H 5930 3304 50  0000 R CNN
F 1 "47k" H 5930 3395 50  0000 R CNN
F 2 "Resistor_SMD:R_0603_1608Metric" V 5930 3350 50  0001 C CNN
F 3 "~" H 6000 3350 50  0001 C CNN
	1    6000 3350
	-1   0    0    1   
$EndComp
$Comp
L power:+3.3V #PWR083
U 1 1
P 6000 3200
F 0 "#PWR083" H 6000 3050 50  0001 C CNN
F 1 "+3.3V" H 6015 3373 50  0000 C CNN
F 2 "" H 6000 3200 50  0001 C CNN
F 3 "" H 6000 3200 50  0001 C CNN
	1    6000 3200
	1    0    0    -1  
$EndComp
$Comp
L power:GND #PWR084
U 1 1
P 6000 3900
F 0 "#PWR084" H 6000 3650 50  0001 C CNN
F 1 "GND" H 6005 3727 50  0000 C CNN
F 2 "" H 6000 3900 50  0001 C CNN
F 3 "" H 6000 3900 50  0001 C CNN
	1    6000 3900
	1    0    0    -1  
$EndComp
$Comp
L Device:CP_Small C15
U 1 1
P 1800 6900
F 0 "C15" H 1888 6946 50  0000 L CNN
F 1 "4u7" H 1888 6855 50  0000 L CNN
F 2 "Capacitor_SMD:C_0603_1608Metric" H 1800 6900 50  0001 C CNN
F 3 "~" H 1800 6900 50  0001 C CNN
	1    1800 6900
	1    0    0    -1  
$EndComp
$Comp
L Device:Speaker LS1
U 1 1
P 2450 7050
F 0 "LS1" H 2620 7046 50  0000 L CNN
F 1 "Speaker" H 2620 6955 50  0000 L CNN
F 2 "Connector_Molex:Molex_KK-254_AE-6410-02A_1x02_P2.54mm_Vertical" H 2450 6850 50  0001 C CNN
F 3 "~" H 2440 7000 50  0001 C CNN
	1    2450 7050
	1    0    0    -1  
$EndComp
Wire Wire Line
	1800 7000 1800 7050
Wire Wire Line
	3100 6250 3100 6900
Wire Wire Line
	3100 6900 3800 6900
Connection ~ 3100 6250
Wire Wire Line
	2800 6250 2800 6750
Wire Wire Line
	2800 6750 2150 6750
Wire Wire Line
	1800 6750 1800 6350
Connection ~ 2800 6250
Wire Wire Line
	1800 6800 1800 6750
Connection ~ 1800 6750
Wire Wire Line
	1400 7350 1500 7350
$Comp
L power:GND #PWR066
U 1 1
P 1800 7550
F 0 "#PWR066" H 1800 7300 50  0001 C CNN
F 1 "GND" H 1805 7377 50  0000 C CNN
F 2 "" H 1800 7550 50  0001 C CNN
F 3 "" H 1800 7550 50  0001 C CNN
	1    1800 7550
	1    0    0    -1  
$EndComp
Text GLabel 1400 7350 0    50   Input ~ 0
BUF_ENABLE
$Comp
L Device:Q_NMOS_GSD Q?
U 1 1
P 5900 3700
AR Path="/5CD80875" Ref="Q?"  Part="1" 
AR Path="/5C72F19A/5CD80875" Ref="Q7"  Part="1" 
F 0 "Q7" H 6105 3746 50  0000 L CNN
F 1 "AO3400" H 6105 3655 50  0000 L CNN
F 2 "Package_TO_SOT_SMD:SOT-23" H 6100 3800 50  0001 C CNN
F 3 "http://aosmd.com/pdfs/datasheet/AO3400.pdf" H 5900 3700 50  0001 C CNN
	1    5900 3700
	1    0    0    -1  
$EndComp
$Comp
L Device:Q_NMOS_GSD Q?
U 1 1
P 7000 2800
AR Path="/5CD8A77C" Ref="Q?"  Part="1" 
AR Path="/5C72F19A/5CD8A77C" Ref="Q9"  Part="1" 
F 0 "Q9" H 6750 2700 50  0000 L CNN
F 1 "AO3400" H 6750 2600 50  0000 L CNN
F 2 "Package_TO_SOT_SMD:SOT-23" H 7200 2900 50  0001 C CNN
F 3 "http://aosmd.com/pdfs/datasheet/AO3400.pdf" H 7000 2800 50  0001 C CNN
	1    7000 2800
	1    0    0    -1  
$EndComp
$Comp
L Device:Q_NMOS_GSD Q?
U 1 1
P 7000 1500
AR Path="/5CD947EB" Ref="Q?"  Part="1" 
AR Path="/5C72F19A/5CD947EB" Ref="Q8"  Part="1" 
F 0 "Q8" H 6750 1400 50  0000 L CNN
F 1 "AO3400" H 6750 1300 50  0000 L CNN
F 2 "Package_TO_SOT_SMD:SOT-23" H 7200 1600 50  0001 C CNN
F 3 "http://aosmd.com/pdfs/datasheet/AO3400.pdf" H 7000 1500 50  0001 C CNN
	1    7000 1500
	1    0    0    -1  
$EndComp
$Comp
L Device:Q_NMOS_GSD Q?
U 1 1
P 1700 7350
AR Path="/5CD9E90E" Ref="Q?"  Part="1" 
AR Path="/5C72F19A/5CD9E90E" Ref="Q6"  Part="1" 
F 0 "Q6" H 1905 7396 50  0000 L CNN
F 1 "AO3400" H 1905 7305 50  0000 L CNN
F 2 "Package_TO_SOT_SMD:SOT-23" H 1900 7450 50  0001 C CNN
F 3 "http://aosmd.com/pdfs/datasheet/AO3400.pdf" H 1700 7350 50  0001 C CNN
	1    1700 7350
	1    0    0    -1  
$EndComp
$Comp
L Device:R R24
U 1 1
P 2150 6900
F 0 "R24" H 2080 6854 50  0000 R CNN
F 1 "47k" H 2080 6945 50  0000 R CNN
F 2 "Resistor_SMD:R_0603_1608Metric" V 2080 6900 50  0001 C CNN
F 3 "~" H 2150 6900 50  0001 C CNN
	1    2150 6900
	-1   0    0    1   
$EndComp
Connection ~ 2150 6750
Wire Wire Line
	2150 6750 1800 6750
Wire Wire Line
	1800 7050 2150 7050
Connection ~ 2150 7050
Wire Wire Line
	2150 7050 2250 7050
Wire Wire Line
	1800 7150 2250 7150
Text Notes 550  7150 0    51   ~ 0
Speaker\nIn Scope mode, \ndoesn't affet measurement \nbecause AC coupled.\nIn Component Test mode, \nMosfet is disabled.
$EndSCHEMATC
